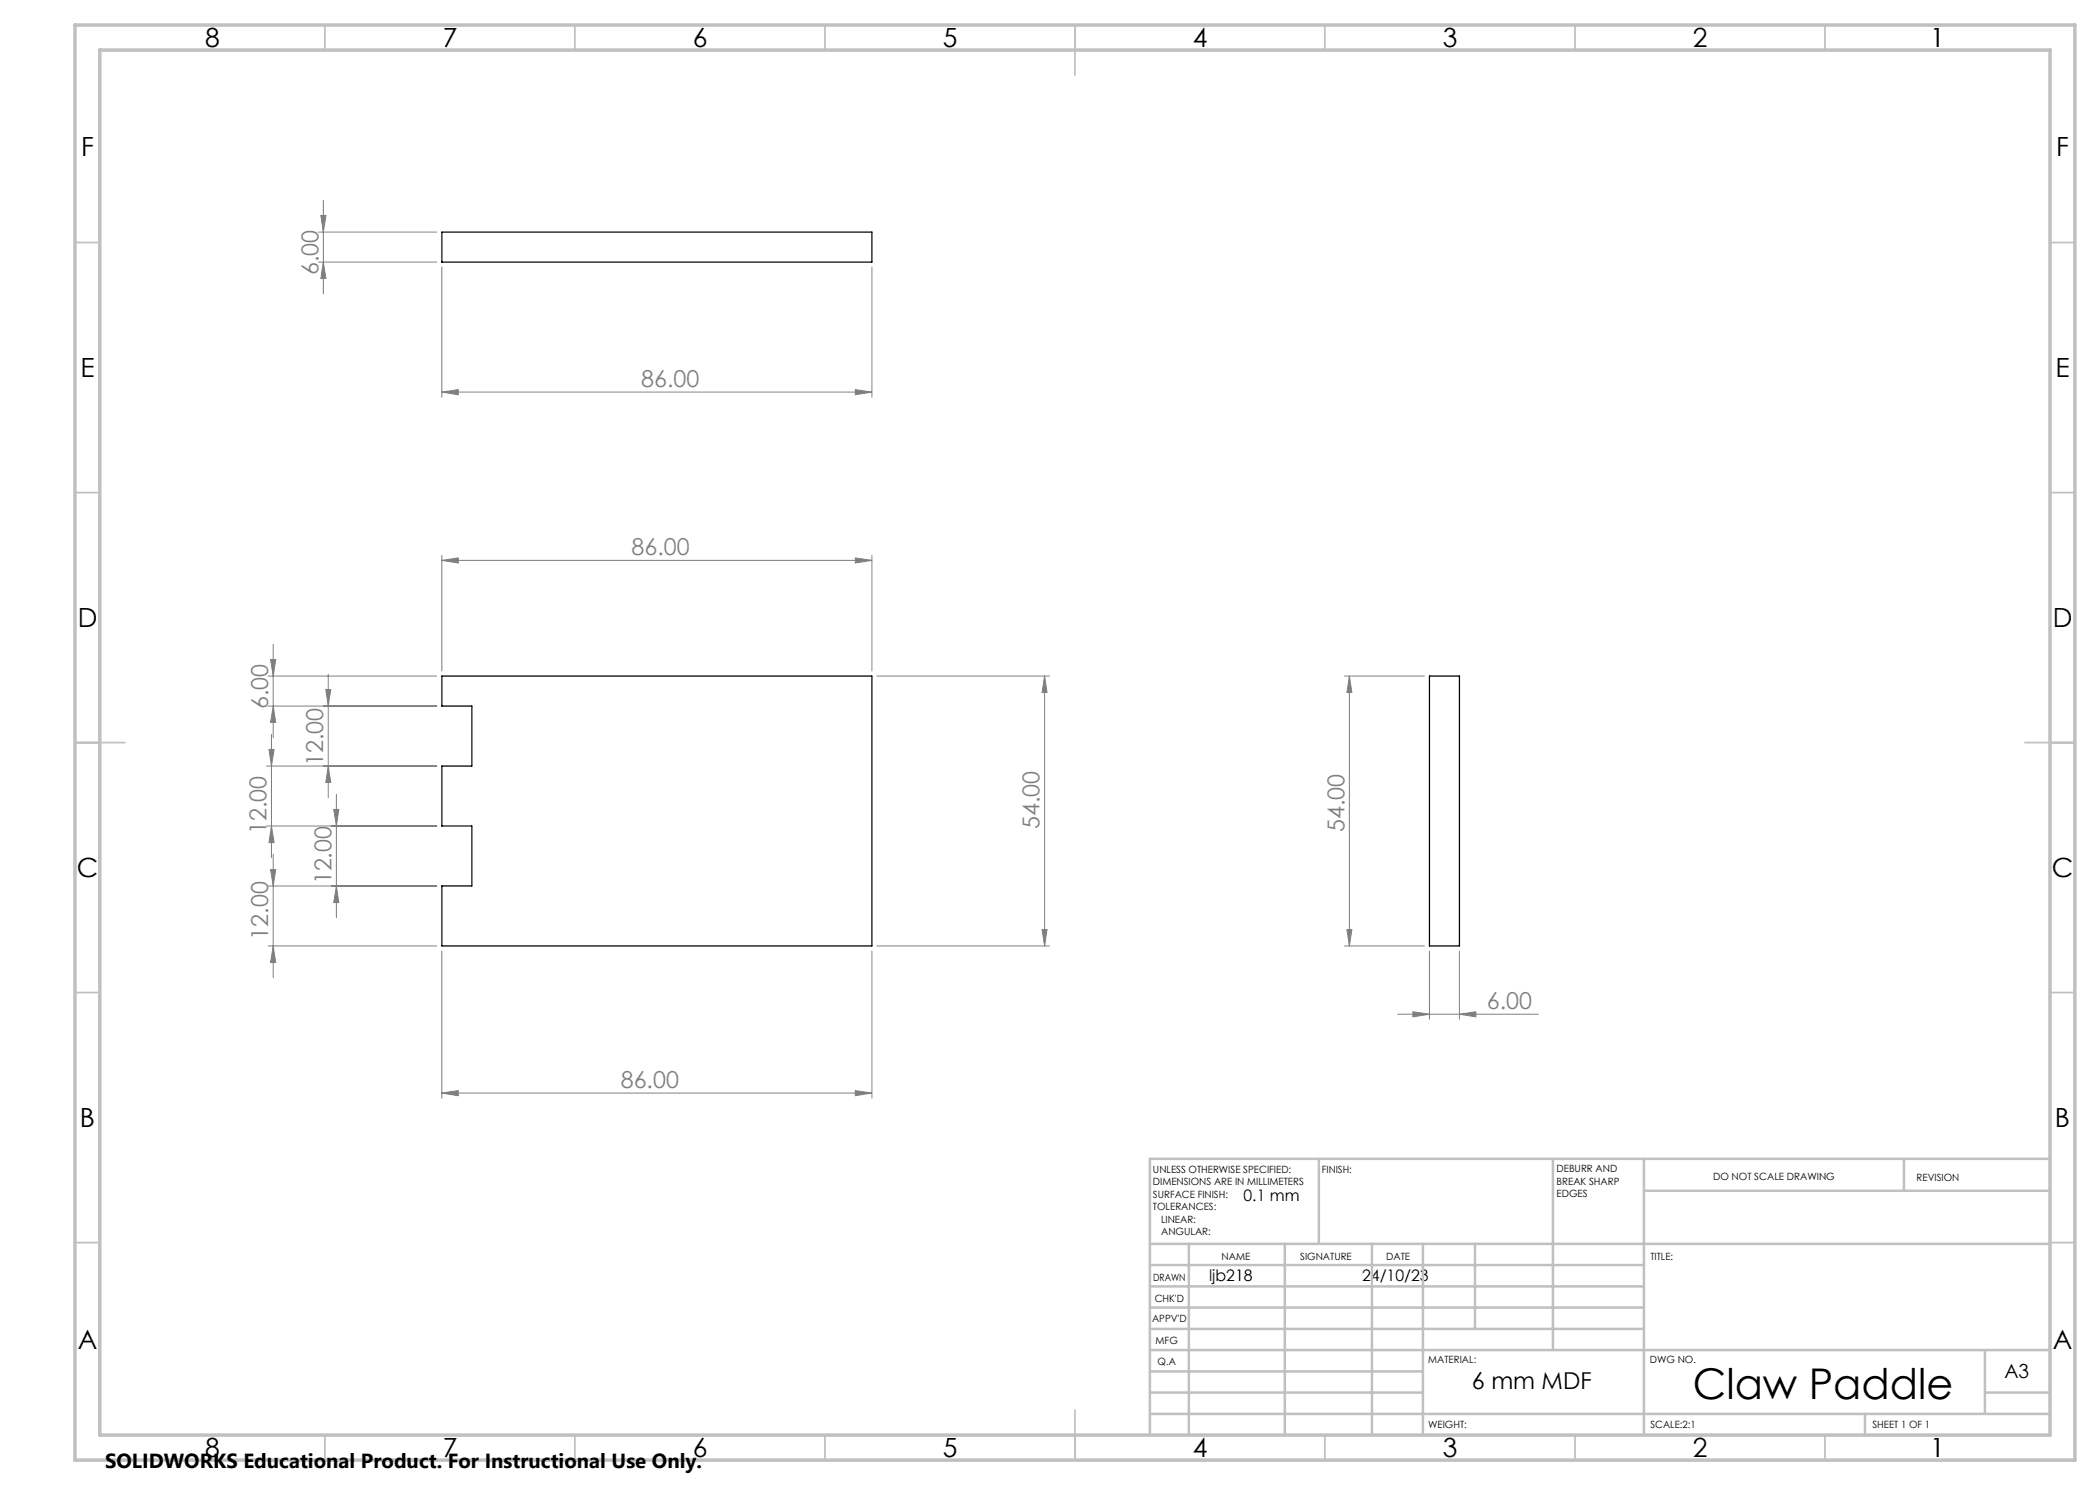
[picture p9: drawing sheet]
<svg xmlns="http://www.w3.org/2000/svg" width="420mm" height="297mm" viewBox="0 0 420 297" stroke-linecap="round" stroke-linejoin="round" font-family="sans-serif">
<path d="M88.4 46.4h86v6h-86zM88.4 135.2h86v54h-86v-12h6v-12h-6v-12h6v-12h-6zM285.9 135.2h6v54h-6z" fill="none" stroke="#000" stroke-width=".25"/>
<g fill="none" stroke="#808080" stroke-width=".2">
<path d="M63.7 52.4h23.6M63.7 46.4h23.6M64.2 43.1h1l-.5 3.3zM64.7 52.4l.5 3.3h-1zM64.7 40.1v18.7M88.4 53.4v26M174.4 53.4v26M88.4 78.4l3.3-.5v1zM88.4 78.4h86M171.1 77.9l3.3 .5-3.3 .5zM88.4 112.1l3.3-.5v1zM88.4 111.1v23.1"/>
<path d="M88.4 112.1h86M171.1 111.6l3.3 .5-3.3 .5zM174.4 111.1v23.1M53.6 135.2h33.7M54.1 131.9h1l-.5 3.3zM54.6 128.9v18.7M65.2 137.9h.9l-.4 3.3zM65.7 134.9v24.7M175.4 135.2h34.5M208.9 135.2v54M208.9 135.2l.5 3.3h-1zM268.9 135.2h16"/>
<path d="M269.9 135.2v54M269.9 135.2l.5 3.3h-1zM53.3 153.2h34M53.6 141.2h33.7M53.8 149.9h1l-.5 3.3zM54.3 146.9v24.7M54.6 141.2l.5 3.3h-1zM65.7 153.2l.4 3.3h-.9zM67.3 158.9v24.6M53.3 165.2h34M53.6 177.2h33.7M54.1 173.9h1l-.5 3.3z"/>
<path d="M54.3 165.2l.5 3.3h-1zM54.6 170.8v24.7M66.7 161.9h1.1l-.5 3.3zM67.3 177.2l.5 3.3h-1.1zM53.6 189.2h33.7M54.6 189.2l.5 3.3h-1zM88.4 190.2v29.4M174.4 190.2v29.4M175.4 189.2h34.5M208.4 185.9h1l-.5 3.3zM268.9 189.2h16M269.4 185.9h1l-.5 3.3z"/>
<path d="M285.9 190.2v13.6M291.9 190.2v13.6M88.4 218.6l3.3-.5v1zM88.4 218.6h86M171.1 218.1l3.3 .5-3.3 .5zM279.5 202.8h28.2M282.6 202.3l3.3 .5-3.3 .6zM291.9 202.8l3.3-.5v1.1z"/>
</g>
<g fill="none" stroke="#c0c0c0" stroke-width=".35">
<path d="M65 5v5M115 5v5M165 5v5M215 5v10M265 5v5M315 5v5M365 5v5M15 48.5h5M410 48.5h5M15 98.5h5M410 98.5h5M15 148.5h10"/>
<path d="M405 148.5h10M15 198.5h5M410 198.5h5M15 248.5h5M410 248.5h5M65 287v5M115 287v5M165 287v5M215 282v10M265 287v5M315 287v5M365 287v5"/>
</g>
<g fill="none" stroke="#c0c0c0" stroke-width=".5">
<path d="M263.8 231.8v17M310.6 231.8v38.2M328.8 231.8v55.2M328.8 238.2h81.2M380.8 231.8v6.4M410 231.8h-180v55.2M230 248.8h180M230 257.3h98.8M230 253h98.8M237.8 248.8v38.2M257 248.8v38.2M274.4 248.8v38.2"/>
<path d="M284.6 248.8v38.2M295 248.8v17M230 265.8h98.8M230 261.5h98.8M230 278.5h54.6M230 274.3h54.6M230 270h180M397 278.5h13M397 270v12.8M230 282.8h180M373 282.8v4.2"/>
</g>
<path d="M15 5h400v287h-400zM20 10h390v277h-390z" fill="none" stroke="#c0c0c0" stroke-width=".7"/>
<g fill="#808080">
<path d="M88.4 112.1l3.3-.5v1zM171.1 111.6l3.3 .5-3.3 .5zM88.4 218.6l3.3-.5v1zM171.1 218.1l3.3 .5-3.3 .5zM282.6 202.3l3.3 .5-3.3 .6zM291.9 202.8l3.3-.5v1.1zM88.4 78.4l3.3-.5v1zM171.1 77.9l3.3 .5-3.3 .5z"/>
<path d="M64.7 52.4l.5 3.3h-1zM64.2 43.1h1l-.5 3.3z"/>
<path d="M208.9 135.2l.5 3.3h-1zM208.4 185.9h1l-.5 3.3zM65.2 137.9h.9l-.4 3.3zM65.7 153.2l.4 3.3h-.9zM54.1 131.9h1l-.5 3.3zM54.6 141.2l.5 3.3h-1zM53.8 149.9h1l-.5 3.3zM54.3 165.2l.5 3.3h-1zM54.1 173.9h1l-.5 3.3zM54.6 189.2l.5 3.3h-1zM66.7 161.9h1.1l-.5 3.3zM67.3 177.2l.5 3.3h-1.1zM269.9 135.2l.5 3.3h-1zM269.4 185.9h1l-.5 3.3z"/>
</g>
<text font-size="8.5" x="338.6" y="279.7">Claw Paddle</text>
<g font-size="5.3">
<text x="41" y="9.5">8</text>
<text x="88.5" y="9.5">7</text>
<text x="138.5" y="9.5">6</text>
<text x="188.5" y="9.5">5</text>
<text x="238.5" y="9.5">4</text>
<text x="288.5" y="9.5">3</text>
<text x="338.5" y="9.5">2</text>
<text x="386" y="9.5">1</text>
<text x="16.2" y="31.2">F</text>
<text x="411.2" y="31.2">F</text>
<text x="16.1" y="75.5">E</text>
<text x="411.1" y="75.5">E</text>
<text x="15.5" y="125.5">D</text>
<text x="410.5" y="125.5">D</text>
<text x="15.4" y="175.5">C</text>
<text x="410.4" y="175.5">C</text>
<text x="16" y="225.5">B</text>
<text x="411" y="225.5">B</text>
<text x="15.5" y="269.7">A</text>
<text x="410.5" y="269.7">A</text>
<text x="41" y="291.5">8</text>
<text x="88.5" y="291.5">7</text>
<text x="138.5" y="291.5">6</text>
<text x="188.5" y="291.5">5</text>
<text x="238.5" y="291.5">4</text>
<text x="288.5" y="291.5">3</text>
<text x="338.5" y="291.5">2</text>
<text x="386" y="291.5">1</text>
</g>
<g font-size="4.7" fill="#808080">
<text x="63.7" y="55.1" transform="rotate(-90 63.7 55.1)">6.00</text>
<text x="128.2" y="77.4">86.00</text>
<text x="126.3" y="111.1">86.00</text>
<text x="53.6" y="141.9" transform="rotate(-90 53.6 141.9)">6.00</text>
<text x="64.7" y="153.2" transform="rotate(-90 64.7 153.2)">12.00</text>
<text x="53.3" y="166.8" transform="rotate(-90 53.3 166.8)">12.00</text>
<text x="207.9" y="165.9" transform="rotate(-90 207.9 165.9)">54.00</text>
<text x="268.9" y="166.4" transform="rotate(-90 268.9 166.4)">54.00</text>
<text x="66.3" y="176.9" transform="rotate(-90 66.3 176.9)">12.00</text>
<text x="53.6" y="187.9" transform="rotate(-90 53.6 187.9)">12.00</text>
<text x="297.4" y="201.8">6.00</text>
<text x="124.2" y="217.6">86.00</text>
</g>
<text font-size="4.7" x="294.4" y="277.7">6 mm MDF</text>
<text font-size="4.1" x="21" y="293.7">SOLIDWORKS Educational Product. For Instructional Use Only.</text>
<text font-size="3.9" x="400.9" y="275.5">A3</text>
<g font-size="3.2">
<text x="248.7" y="240.2">0.1 mm</text>
<text x="241.8" y="256.1">ljb218</text>
<text x="272.4" y="256.1">24/10/23</text>
</g>
<g font-size="2">
<text x="230.6" y="234.6">UNLESS OTHERWISE SPECIFIED:</text>
<text x="230.6" y="237.1">DIMENSIONS ARE IN MILLIMETERS</text>
<text x="230.6" y="239.6">SURFACE FINISH:</text>
<text x="264.4" y="234.6">FINISH:</text>
<text x="311.3" y="234.5">DEBURR AND</text>
<text x="311.3" y="237">BREAK SHARP</text>
<text x="311.3" y="239.5">EDGES</text>
<text x="342.6" y="236">DO NOT SCALE DRAWING</text>
<text x="383.3" y="236.2">REVISION</text>
<text x="230.6" y="242.1">TOLERANCES:</text>
<text x="232.2" y="244.6">LINEAR:</text>
<text x="232.2" y="247.1">ANGULAR:</text>
<text x="244.3" y="252">NAME</text>
<text x="260" y="251.9">SIGNATURE</text>
<text x="277.2" y="251.9">DATE</text>
<text x="330.1" y="251.9">TITLE:</text>
<text x="230.6" y="256.1">DRAWN</text>
<text x="230.9" y="260.3">CHK'D</text>
<text x="230.4" y="264.4">APPV'D</text>
<text x="231.1" y="268.8">MFG</text>
<text x="231.5" y="273">Q.A</text>
<text x="285.6" y="272.5">MATERIAL:</text>
<text x="330" y="272.5">DWG NO.</text>
<text x="285.6" y="285.5">WEIGHT:</text>
<text x="330.1" y="285.6">SCALE:2:1</text>
<text x="374.5" y="285.6">SHEET 1 OF 1</text>
</g>
</svg>
